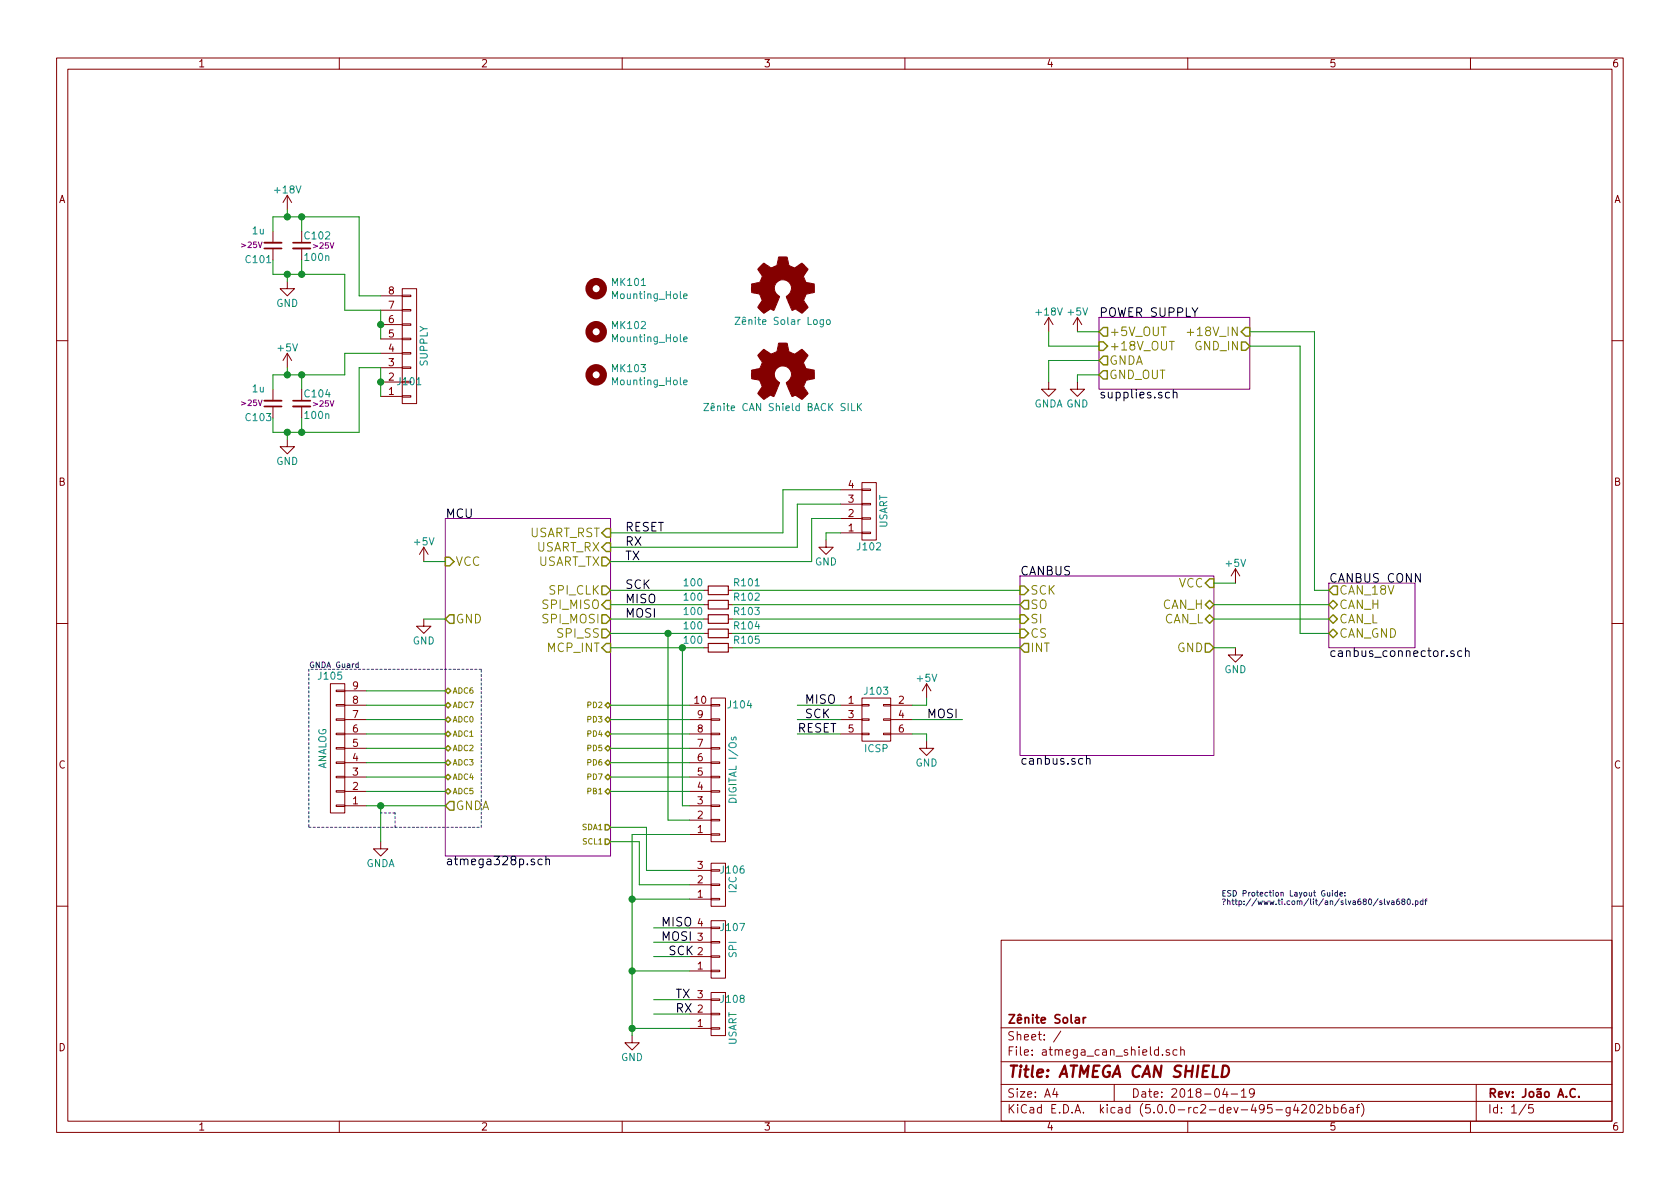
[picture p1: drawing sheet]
EESchema Schematic File Version 4
LIBS:atmega_can_shield-cache
EELAYER 26 0
EELAYER END
$Descr A4 11693 8268
encoding utf-8
Sheet 1 5
Title "ATMEGA CAN SHIELD"
Date "2018-04-19"
Rev "João A.C."
Comp "Zênite Solar"
Comment1 ""
Comment2 ""
Comment3 ""
Comment4 ""
$EndDescr
$Sheet
S 7100 4000 1350 1250
U 5AABFC1B
F0 "CANBUS" 60
F1 "canbus.sch" 60
F2 "SI" I L 7100 4300 60 
F3 "SO" O L 7100 4200 60 
F4 "CS" I L 7100 4400 60 
F5 "SCK" I L 7100 4100 60 
F6 "INT" O L 7100 4500 60 
F7 "GND" O R 8450 4500 60 
F8 "VCC" I R 8450 4050 60 
F9 "CAN_H" B R 8450 4200 60 
F10 "CAN_L" B R 8450 4300 60 
$EndSheet
$Sheet
S 7650 2200 1050 500 
U 5AACFFEF
F0 "POWER SUPPLY" 60
F1 "supplies.sch" 60
F2 "+5V_OUT" O L 7650 2300 60 
F3 "+18V_IN" I R 8700 2300 60 
F4 "+18V_OUT" I L 7650 2400 60 
F5 "GNDA" O L 7650 2500 60 
F6 "GND_IN" O R 8700 2400 59 
F7 "GND_OUT" O L 7650 2600 59 
$EndSheet
$Sheet
S 9250 4050 600  450 
U 5AAD16DD
F0 "CANBUS CONN" 60
F1 "canbus_connector.sch" 60
F2 "CAN_H" B L 9250 4200 60 
F3 "CAN_L" B L 9250 4300 60 
F4 "CAN_18V" O L 9250 4100 60 
F5 "CAN_GND" B L 9250 4400 60 
$EndSheet
$Comp
L ZS17-cache:+5V #PWR01
U 1 1
P 7500 2300
F 0 "#PWR01" H 7500 2150 50  0001 C CNN
F 1 "+5V" H 7500 2440 50  0000 C CNN
F 2 "" H 7500 2300 50  0001 C CNN
F 3 "" H 7500 2300 50  0001 C CNN
	1    7500 2300
	1    0    0    -1  
$EndComp
$Comp
L ZS17-cache:+5V #PWR02
U 1 1
P 8600 4050
F 0 "#PWR02" H 8600 3900 50  0001 C CNN
F 1 "+5V" H 8600 4190 50  0000 C CNN
F 2 "" H 8600 4050 50  0001 C CNN
F 3 "" H 8600 4050 50  0001 C CNN
	1    8600 4050
	1    0    0    -1  
$EndComp
$Comp
L ZS17-cache:GND #PWR04
U 1 1
P 8600 4500
F 0 "#PWR04" H 8600 4250 50  0001 C CNN
F 1 "GND" H 8600 4350 50  0000 C CNN
F 2 "" H 8600 4500 50  0001 C CNN
F 3 "" H 8600 4500 50  0001 C CNN
	1    8600 4500
	1    0    0    -1  
$EndComp
$Comp
L ZS17-cache:GND #PWR05
U 1 1
P 7500 2650
F 0 "#PWR05" H 7500 2400 50  0001 C CNN
F 1 "GND" H 7500 2500 50  0000 C CNN
F 2 "" H 7500 2650 50  0001 C CNN
F 3 "" H 7500 2650 50  0001 C CNN
	1    7500 2650
	1    0    0    -1  
$EndComp
$Comp
L atmega_can_shield-rescue:CONN_02X03 J103
U 1 1
P 6100 5000
F 0 "J103" H 6100 5200 50  0000 C CNN
F 1 "ICSP" H 6100 4800 50  0000 C CNN
F 2 "Connectors_Samtec:SDL-106-X-XX_2x03" H 6100 3800 50  0001 C CNN
F 3 "" H 6100 3800 50  0001 C CNN
	1    6100 5000
	1    0    0    -1  
$EndComp
$Comp
L ZS17-cache:GND #PWR06
U 1 1
P 6450 5150
F 0 "#PWR06" H 6450 4900 50  0001 C CNN
F 1 "GND" H 6450 5000 50  0000 C CNN
F 2 "" H 6450 5150 50  0001 C CNN
F 3 "" H 6450 5150 50  0001 C CNN
	1    6450 5150
	1    0    0    -1  
$EndComp
Text Label 4350 4300 0    60   ~ 0
MOSI
Text Label 4350 4200 0    60   ~ 0
MISO
Text Label 4350 4100 0    60   ~ 0
SCK
Text Label 4350 3700 0    60   ~ 0
RESET
Text Label 4350 3800 0    60   ~ 0
RX
Text Label 4350 3900 0    60   ~ 0
TX
Text Label 5600 4900 0    60   ~ 0
MISO
Text Label 6450 5000 0    60   ~ 0
MOSI
Text Label 5600 5000 0    60   ~ 0
SCK
Text Label 5550 5100 0    60   ~ 0
RESET
$Comp
L ZS17-cache:+5V #PWR07
U 1 1
P 6450 4850
F 0 "#PWR07" H 6450 4700 50  0001 C CNN
F 1 "+5V" H 6450 4990 50  0000 C CNN
F 2 "" H 6450 4850 50  0001 C CNN
F 3 "" H 6450 4850 50  0001 C CNN
	1    6450 4850
	1    0    0    -1  
$EndComp
$Comp
L atmega_can_shield-rescue:CONN_01X04 J102
U 1 1
P 6050 3550
F 0 "J102" H 6050 3800 50  0000 C CNN
F 1 "USART" V 6150 3550 50  0000 C CNN
F 2 "Connectors_Samtec:SL-104-X-XX_1x04" H 6050 3550 50  0001 C CNN
F 3 "" H 6050 3550 50  0001 C CNN
	1    6050 3550
	1    0    0    1   
$EndComp
$Comp
L ZS17-cache:GND #PWR08
U 1 1
P 5750 3750
F 0 "#PWR08" H 5750 3500 50  0001 C CNN
F 1 "GND" H 5750 3600 50  0000 C CNN
F 2 "" H 5750 3750 50  0001 C CNN
F 3 "" H 5750 3750 50  0001 C CNN
	1    5750 3750
	1    0    0    -1  
$EndComp
$Comp
L ZS17-cache:+18V #PWR09
U 1 1
P 7300 2300
F 0 "#PWR09" H 7300 2150 50  0001 C CNN
F 1 "+18V" H 7300 2440 50  0000 C CNN
F 2 "" H 7300 2300 50  0001 C CNN
F 3 "" H 7300 2300 50  0001 C CNN
	1    7300 2300
	1    0    0    -1  
$EndComp
$Comp
L ZS17-cache:+5V #PWR010
U 1 1
P 2950 3900
F 0 "#PWR010" H 2950 3750 50  0001 C CNN
F 1 "+5V" H 2950 4040 50  0000 C CNN
F 2 "" H 2950 3900 50  0001 C CNN
F 3 "" H 2950 3900 50  0001 C CNN
	1    2950 3900
	-1   0    0    -1  
$EndComp
$Comp
L ZS17-cache:GND #PWR011
U 1 1
P 2950 4300
F 0 "#PWR011" H 2950 4050 50  0001 C CNN
F 1 "GND" H 2950 4150 50  0000 C CNN
F 2 "" H 2950 4300 50  0001 C CNN
F 3 "" H 2950 4300 50  0001 C CNN
	1    2950 4300
	-1   0    0    -1  
$EndComp
$Comp
L atmega_can_shield-rescue:CONN_01X09 J105
U 1 1
P 2350 5200
F 0 "J105" H 2400 4700 50  0000 C CNN
F 1 "ANALOG" V 2450 5200 50  0000 C CNN
F 2 "Connectors_Samtec:SL-109-X-XX_1x09" H 2350 5200 50  0001 C CNN
F 3 "" H 2350 5200 50  0001 C CNN
	1    2350 5200
	-1   0    0    1   
$EndComp
$Sheet
S 3100 3600 1150 2350
U 5AACA401
F0 "MCU" 60
F1 "atmega328p.sch" 60
F2 "USART_RST" I R 4250 3700 60 
F3 "USART_RX" I R 4250 3800 60 
F4 "USART_TX" O R 4250 3900 60 
F5 "SPI_CLK" O R 4250 4100 60 
F6 "SPI_MISO" I R 4250 4200 60 
F7 "SPI_MOSI" O R 4250 4300 60 
F8 "SPI_SS" O R 4250 4400 60 
F9 "MCP_INT" I R 4250 4500 60 
F10 "VCC" I L 3100 3900 60 
F11 "GND" O L 3100 4300 60 
F12 "PD2" B R 4250 4900 39 
F13 "PD3" B R 4250 5000 39 
F14 "PD4" B R 4250 5100 39 
F15 "PD5" B R 4250 5200 39 
F16 "PD7" B R 4250 5400 39 
F17 "ADC0" B L 3100 5000 39 
F18 "ADC1" B L 3100 5100 39 
F19 "ADC2" B L 3100 5200 39 
F20 "ADC3" B L 3100 5300 39 
F21 "ADC4" B L 3100 5400 39 
F22 "ADC5" B L 3100 5500 39 
F23 "PB1" B R 4250 5500 39 
F24 "ADC6" B L 3100 4800 39 
F25 "ADC7" B L 3100 4900 39 
F26 "SDA1" O R 4250 5750 39 
F27 "SCL1" O R 4250 5850 39 
F28 "PD6" B R 4250 5300 39 
F29 "GNDA" O L 3100 5600 60 
$EndSheet
Text Notes 8500 6300 0    39   ~ 0
ESD Protection Layout Guide:\n	http://www.ti.com/lit/an/slva680/slva680.pdf\n
$Comp
L ZS17-cache:R_Small R101
U 1 1
P 5000 4100
F 0 "R101" V 5050 4200 50  0000 L CNN
F 1 "100" V 5050 3850 50  0000 L CNN
F 2 "Resistors_SMD:R_0805_HandSoldering" H 5000 4100 50  0001 C CNN
F 3 "" H 5000 4100 50  0001 C CNN
	1    5000 4100
	0    1    -1   0   
$EndComp
$Comp
L ZS17-cache:R_Small R102
U 1 1
P 5000 4200
F 0 "R102" V 5050 4300 50  0000 L CNN
F 1 "100" V 5050 3950 50  0000 L CNN
F 2 "Resistors_SMD:R_0805_HandSoldering" H 5000 4200 50  0001 C CNN
F 3 "" H 5000 4200 50  0001 C CNN
	1    5000 4200
	0    1    -1   0   
$EndComp
$Comp
L ZS17-cache:R_Small R103
U 1 1
P 5000 4300
F 0 "R103" V 5050 4400 50  0000 L CNN
F 1 "100" V 5050 4050 50  0000 L CNN
F 2 "Resistors_SMD:R_0805_HandSoldering" H 5000 4300 50  0001 C CNN
F 3 "" H 5000 4300 50  0001 C CNN
	1    5000 4300
	0    1    -1   0   
$EndComp
$Comp
L atmega_can_shield-rescue:CONN_01X10 J104
U 1 1
P 5000 5350
F 0 "J104" H 5150 4900 50  0000 C CNN
F 1 "DIGITAL I/Os" V 5100 5350 50  0000 C CNN
F 2 "Connectors_Samtec:SL-110-X-XX_1x10" H 5000 5350 50  0001 C CNN
F 3 "" H 5000 5350 50  0001 C CNN
	1    5000 5350
	1    0    0    1   
$EndComp
$Comp
L ZS17-cache:C_Small C104
U 1 1
P 2100 2800
F 0 "C104" H 2110 2870 50  0000 L CNN
F 1 "100n" H 2110 2720 50  0000 L CNN
F 2 "Capacitors_SMD:C_0805_HandSoldering" H 2100 2800 50  0001 C CNN
F 3 "https://www.mouser.com/datasheet/2/212/KEM_C1002_X7R_SMD-1102033.pdf" H 2100 2800 50  0001 C CNN
F 4 "https://www.mouser.com/ProductDetail/KEMET/C0805C104K5RACTU?qs=sGAEpiMZZMs0AnBnWHyRQFCCI5cSbRT%2fPJnH450Mpoc%3d" H 2100 2800 50  0001 C CNN "Mouser"
F 5 ">25V" H 2250 2800 39  0000 C CNN "Voltage"
	1    2100 2800
	1    0    0    -1  
$EndComp
$Comp
L ZS17-cache:+5V #PWR012
U 1 1
P 2000 2550
F 0 "#PWR012" H 2000 2400 50  0001 C CNN
F 1 "+5V" H 2000 2690 50  0000 C CNN
F 2 "" H 2000 2550 50  0001 C CNN
F 3 "" H 2000 2550 50  0001 C CNN
	1    2000 2550
	1    0    0    -1  
$EndComp
$Comp
L ZS17-cache:GND #PWR013
U 1 1
P 2000 3050
F 0 "#PWR013" H 2000 2800 50  0001 C CNN
F 1 "GND" H 2000 2900 50  0000 C CNN
F 2 "" H 2000 3050 50  0001 C CNN
F 3 "" H 2000 3050 50  0001 C CNN
	1    2000 3050
	1    0    0    -1  
$EndComp
$Comp
L ZS17-cache:C_Small C102
U 1 1
P 2100 1700
F 0 "C102" H 2110 1770 50  0000 L CNN
F 1 "100n" H 2110 1620 50  0000 L CNN
F 2 "Capacitors_SMD:C_0805_HandSoldering" H 2100 1700 50  0001 C CNN
F 3 "https://www.mouser.com/datasheet/2/212/KEM_C1002_X7R_SMD-1102033.pdf" H 2100 1700 50  0001 C CNN
F 4 "https://www.mouser.com/ProductDetail/KEMET/C0805C104K5RACTU?qs=sGAEpiMZZMs0AnBnWHyRQFCCI5cSbRT%2fPJnH450Mpoc%3d" H 2100 1700 50  0001 C CNN "Mouser"
F 5 ">25V" H 2250 1700 39  0000 C CNN "Voltage"
	1    2100 1700
	1    0    0    -1  
$EndComp
$Comp
L ZS17-cache:GND #PWR014
U 1 1
P 2000 1950
F 0 "#PWR014" H 2000 1700 50  0001 C CNN
F 1 "GND" H 2000 1800 50  0000 C CNN
F 2 "" H 2000 1950 50  0001 C CNN
F 3 "" H 2000 1950 50  0001 C CNN
	1    2000 1950
	1    0    0    -1  
$EndComp
$Comp
L ZS17-cache:+18V #PWR015
U 1 1
P 2000 1450
F 0 "#PWR015" H 2000 1300 50  0001 C CNN
F 1 "+18V" H 2000 1590 50  0000 C CNN
F 2 "" H 2000 1450 50  0001 C CNN
F 3 "" H 2000 1450 50  0001 C CNN
	1    2000 1450
	1    0    0    -1  
$EndComp
$Comp
L atmega_can_shield-rescue:CONN_01X03 J108
U 1 1
P 5000 7050
F 0 "J108" H 5100 6950 50  0000 C CNN
F 1 "USART" V 5100 7150 50  0000 C CNN
F 2 "Connectors_Samtec:SL-103-X-XX_1x03" H 5000 7050 50  0001 C CNN
F 3 "" H 5000 7050 50  0001 C CNN
	1    5000 7050
	1    0    0    1   
$EndComp
$Comp
L atmega_can_shield-rescue:CONN_01X04 J107
U 1 1
P 5000 6600
F 0 "J107" H 5100 6450 50  0000 C CNN
F 1 "SPI" V 5100 6600 50  0000 C CNN
F 2 "Connectors_Samtec:SL-104-X-XX_1x04" H 5000 6600 50  0001 C CNN
F 3 "" H 5000 6600 50  0001 C CNN
	1    5000 6600
	1    0    0    1   
$EndComp
Text Label 4600 6450 0    60   ~ 0
MISO
Text Label 4650 6650 0    60   ~ 0
SCK
Text Label 4600 6550 0    60   ~ 0
MOSI
Text Label 4700 7050 0    60   ~ 0
RX
Text Label 4700 6950 0    60   ~ 0
TX
$Comp
L atmega_can_shield-rescue:CONN_01X03 J106
U 1 1
P 5000 6150
F 0 "J106" H 5100 6050 50  0000 C CNN
F 1 "I2C" V 5100 6150 50  0000 C CNN
F 2 "Connectors_Samtec:SL-103-X-XX_1x03" H 5000 6150 50  0001 C CNN
F 3 "" H 5000 6150 50  0001 C CNN
	1    5000 6150
	1    0    0    1   
$EndComp
$Comp
L ZS17-cache:R_Small R104
U 1 1
P 5000 4400
F 0 "R104" V 5050 4500 50  0000 L CNN
F 1 "100" V 5050 4150 50  0000 L CNN
F 2 "Resistors_SMD:R_0805_HandSoldering" H 5000 4400 50  0001 C CNN
F 3 "" H 5000 4400 50  0001 C CNN
	1    5000 4400
	0    1    -1   0   
$EndComp
$Comp
L ZS17-cache:R_Small R105
U 1 1
P 5000 4500
F 0 "R105" V 5050 4600 50  0000 L CNN
F 1 "100" V 5050 4250 50  0000 L CNN
F 2 "Resistors_SMD:R_0805_HandSoldering" H 5000 4500 50  0001 C CNN
F 3 "" H 5000 4500 50  0001 C CNN
	1    5000 4500
	0    1    -1   0   
$EndComp
$Comp
L atmega_can_shield-rescue:CONN_01X08 J101
U 1 1
P 2850 2400
F 0 "J101" H 2850 2650 50  0000 C CNN
F 1 "SUPPLY" V 2950 2400 50  0000 C CNN
F 2 "Connectors_Samtec:SL-108-X-XX_1x08" H 2850 2400 50  0001 C CNN
F 3 "" H 2850 2400 50  0001 C CNN
	1    2850 2400
	1    0    0    1   
$EndComp
$Comp
L power1:GNDA #PWR016
U 1 1
P 2650 5850
F 0 "#PWR016" H 2650 5600 50  0001 C CNN
F 1 "GNDA" H 2650 5700 50  0000 C CNN
F 2 "" H 2650 5850 50  0001 C CNN
F 3 "" H 2650 5850 50  0001 C CNN
	1    2650 5850
	1    0    0    -1  
$EndComp
Text Notes 2150 4650 0    39   ~ 0
GNDA Guard
$Comp
L ZS17-cache:GND #PWR017
U 1 1
P 4400 7200
F 0 "#PWR017" H 4400 6950 50  0001 C CNN
F 1 "GND" H 4400 7050 50  0000 C CNN
F 2 "" H 4400 7200 50  0001 C CNN
F 3 "" H 4400 7200 50  0001 C CNN
	1    4400 7200
	1    0    0    -1  
$EndComp
$Comp
L power1:GNDA #PWR018
U 1 1
P 7300 2650
F 0 "#PWR018" H 7300 2400 50  0001 C CNN
F 1 "GNDA" H 7300 2500 50  0000 C CNN
F 2 "" H 7300 2650 50  0001 C CNN
F 3 "" H 7300 2650 50  0001 C CNN
	1    7300 2650
	1    0    0    -1  
$EndComp
$Comp
L ZS17-cache:C_Small C101
U 1 1
P 1900 1700
F 0 "C101" H 1700 1800 50  0000 L CNN
F 1 "1u" H 1750 1600 50  0000 L CNN
F 2 "Capacitors_SMD:C_0805_HandSoldering" H 1900 1700 50  0001 C CNN
F 3 "https://www.mouser.com/datasheet/2/447/UPY-GPHC_X5R_4V-to-50V_25-1131599.pdf" H 1900 1700 50  0001 C CNN
F 4 ">25V" H 1750 1700 39  0000 C CNN "Voltage"
F 5 "https://www.mouser.com/ProductDetail/Yageo/CC0805MKX5R8BB105?qs=sGAEpiMZZMukHu%252bjC5l7YWFdFy%252bfu6GWH5ic2%252bj0XGk%3d" H 1900 1700 50  0001 C CNN "Mouser"
	1    1900 1700
	1    0    0    1   
$EndComp
$Comp
L ZS17-cache:C_Small C103
U 1 1
P 1900 2800
F 0 "C103" H 1700 2900 50  0000 L CNN
F 1 "1u" H 1750 2700 50  0000 L CNN
F 2 "Capacitors_SMD:C_0805_HandSoldering" H 1900 2800 50  0001 C CNN
F 3 "https://www.mouser.com/datasheet/2/447/UPY-GPHC_X5R_4V-to-50V_25-1131599.pdf" H 1900 2800 50  0001 C CNN
F 4 ">25V" H 1750 2800 39  0000 C CNN "Voltage"
F 5 "https://www.mouser.com/ProductDetail/Yageo/CC0805MKX5R8BB105?qs=sGAEpiMZZMukHu%252bjC5l7YWFdFy%252bfu6GWH5ic2%252bj0XGk%3d" H 1900 2800 50  0001 C CNN "Mouser"
	1    1900 2800
	1    0    0    1   
$EndComp
Wire Wire Line
	7500 2300 7650 2300
Wire Wire Line
	8450 4300 9250 4300
Wire Wire Line
	9250 4200 8450 4200
Wire Wire Line
	8600 4050 8450 4050
Wire Wire Line
	8600 4500 8450 4500
Wire Wire Line
	9150 4100 9250 4100
Wire Wire Line
	9150 2300 8700 2300
Wire Wire Line
	6450 5150 6450 5100
Wire Wire Line
	6450 5100 6350 5100
Wire Wire Line
	4250 3700 5450 3700
Wire Wire Line
	4250 3800 5550 3800
Wire Wire Line
	4250 3900 5650 3900
Wire Wire Line
	5550 5100 5850 5100
Wire Wire Line
	5550 5000 5850 5000
Wire Wire Line
	5550 4900 5850 4900
Wire Wire Line
	6350 5000 6700 5000
Wire Wire Line
	6450 4850 6450 4900
Wire Wire Line
	6450 4900 6350 4900
Wire Wire Line
	5450 3700 5450 3400
Wire Wire Line
	5450 3400 5850 3400
Wire Wire Line
	5750 3750 5750 3700
Wire Wire Line
	5750 3700 5850 3700
Wire Wire Line
	5550 3800 5550 3500
Wire Wire Line
	5650 3900 5650 3600
Wire Wire Line
	7300 2300 7300 2400
Wire Wire Line
	7300 2400 7650 2400
Wire Wire Line
	9150 2300 9150 4100
Wire Wire Line
	2550 5200 3100 5200
Wire Wire Line
	2550 5300 3100 5300
Wire Wire Line
	4250 4900 4800 4900
Wire Wire Line
	4800 5000 4250 5000
Wire Wire Line
	4250 5100 4800 5100
Wire Wire Line
	4800 5200 4250 5200
Wire Wire Line
	4250 5300 4800 5300
Wire Wire Line
	3100 5400 2550 5400
Wire Wire Line
	2550 5500 3100 5500
Wire Wire Line
	4250 5400 4800 5400
Wire Wire Line
	4250 4100 4900 4100
Wire Wire Line
	4250 4200 4900 4200
Wire Wire Line
	4250 4300 4900 4300
Wire Wire Line
	5100 4100 7100 4100
Wire Wire Line
	7100 4200 5100 4200
Wire Wire Line
	5100 4300 7100 4300
Wire Wire Line
	4250 5500 4800 5500
Wire Wire Line
	1900 2600 2000 2600
Wire Wire Line
	2000 2600 2100 2600
Wire Wire Line
	2000 2550 2000 2600
Connection ~ 2000 2600
Wire Wire Line
	2000 3000 2000 3050
Connection ~ 2000 3000
Wire Wire Line
	1900 2900 1900 3000
Wire Wire Line
	1900 3000 2000 3000
Wire Wire Line
	2000 3000 2100 3000
Wire Wire Line
	2100 3000 2100 2900
Connection ~ 2100 3000
Wire Wire Line
	2100 2600 2100 2700
Connection ~ 2100 2600
Wire Wire Line
	1900 2700 1900 2600
Wire Wire Line
	1900 1500 2000 1500
Wire Wire Line
	2000 1500 2100 1500
Wire Wire Line
	2000 1450 2000 1500
Connection ~ 2000 1500
Wire Wire Line
	2000 1900 2000 1950
Connection ~ 2000 1900
Wire Wire Line
	1900 1800 1900 1900
Wire Wire Line
	1900 1900 2000 1900
Wire Wire Line
	2000 1900 2100 1900
Wire Wire Line
	2100 1900 2100 1800
Connection ~ 2100 1900
Wire Wire Line
	2100 1500 2100 1600
Connection ~ 2100 1500
Wire Wire Line
	1900 1600 1900 1500
Wire Wire Line
	2950 3900 3100 3900
Wire Wire Line
	2950 4300 3100 4300
Wire Wire Line
	4800 6450 4550 6450
Wire Wire Line
	4800 6550 4550 6550
Wire Wire Line
	4550 6650 4800 6650
Wire Wire Line
	5550 3500 5850 3500
Wire Wire Line
	5650 3600 5850 3600
Wire Wire Line
	4800 6950 4550 6950
Wire Wire Line
	4800 7050 4550 7050
Wire Wire Line
	5100 4500 7100 4500
Wire Wire Line
	5100 4400 7100 4400
Wire Wire Line
	2500 1500 2500 2050
Wire Wire Line
	2500 2050 2650 2050
Wire Wire Line
	2400 1900 2400 2150
Wire Wire Line
	2400 2150 2650 2150
Wire Wire Line
	2400 2600 2400 2450
Wire Wire Line
	2400 2450 2650 2450
Wire Wire Line
	2500 3000 2500 2550
Wire Wire Line
	2500 2550 2650 2550
Wire Wire Line
	2550 5600 2650 5600
Wire Wire Line
	2650 5600 2650 5850
Connection ~ 2650 5600
Wire Notes Line
	2150 4650 2150 5750
Wire Notes Line
	2150 5750 3350 5750
Wire Notes Line
	3350 5750 3350 4650
Wire Notes Line
	3350 4650 2150 4650
Wire Notes Line
	2750 5750 2750 5650
Wire Notes Line
	2750 5650 2650 5650
Wire Wire Line
	4400 7150 4800 7150
Wire Wire Line
	4400 6750 4800 6750
Connection ~ 4400 7150
Connection ~ 4400 6750
Wire Wire Line
	7300 2650 7300 2500
Wire Wire Line
	7300 2500 7650 2500
Wire Wire Line
	2650 2150 2650 2250
Connection ~ 2650 2250
Wire Wire Line
	2650 2550 2650 2650
Connection ~ 2650 2650
Wire Wire Line
	2550 5100 3100 5100
Wire Wire Line
	3100 5000 2550 5000
Wire Wire Line
	2550 4900 3100 4900
Wire Wire Line
	3100 4800 2550 4800
Wire Wire Line
	2100 3000 2500 3000
Wire Wire Line
	2100 2600 2400 2600
Wire Wire Line
	2100 1900 2400 1900
Wire Wire Line
	2100 1500 2500 1500
Wire Wire Line
	2650 5600 3100 5600
Wire Wire Line
	4400 7150 4400 7200
Wire Wire Line
	4400 6750 4400 7150
Wire Wire Line
	2650 2250 2650 2350
Wire Wire Line
	2650 2650 2650 2750
Wire Wire Line
	4250 5750 4500 5750
Wire Wire Line
	4500 6050 4800 6050
Wire Wire Line
	4250 5850 4450 5850
Wire Wire Line
	4450 6150 4800 6150
Wire Wire Line
	4800 6250 4400 6250
Wire Wire Line
	4400 6250 4400 6750
Wire Wire Line
	4500 5750 4500 6050
Wire Wire Line
	4450 5850 4450 6150
Wire Wire Line
	4250 4400 4650 4400
Wire Wire Line
	4250 4500 4750 4500
Wire Wire Line
	4800 5600 4750 5600
Wire Wire Line
	4750 5600 4750 4500
Connection ~ 4750 4500
Wire Wire Line
	4750 4500 4900 4500
Wire Wire Line
	4650 4400 4650 5700
Wire Wire Line
	4650 5700 4800 5700
Connection ~ 4650 4400
Wire Wire Line
	4650 4400 4900 4400
Wire Wire Line
	4800 5800 4400 5800
Wire Wire Line
	4400 5800 4400 6250
Connection ~ 4400 6250
Wire Wire Line
	9050 4400 9050 2400
Wire Wire Line
	9050 4400 9250 4400
Wire Wire Line
	8700 2400 9050 2400
Wire Wire Line
	7500 2650 7500 2600
Wire Wire Line
	7500 2600 7650 2600
$Comp
L Mechanical:Mounting_Hole MK102
U 1 1
P 4150 2300
F 0 "MK102" H 4250 2346 50  0000 L CNN
F 1 "Mounting_Hole" H 4250 2255 50  0000 L CNN
F 2 "Mounting_Holes:MountingHole_2.2mm_M2_Pad_Via" H 4150 2300 50  0001 C CNN
F 3 "" H 4150 2300 50  0001 C CNN
	1    4150 2300
	1    0    0    -1  
$EndComp
$Comp
L Mechanical:Mounting_Hole MK101
U 1 1
P 4150 2000
F 0 "MK101" H 4250 2046 50  0000 L CNN
F 1 "Mounting_Hole" H 4250 1955 50  0000 L CNN
F 2 "Mounting_Holes:MountingHole_2.2mm_M2_Pad_Via" H 4150 2000 50  0001 C CNN
F 3 "" H 4150 2000 50  0001 C CNN
	1    4150 2000
	1    0    0    -1  
$EndComp
$Comp
L Mechanical:Mounting_Hole MK103
U 1 1
P 4150 2600
F 0 "MK103" H 4250 2646 50  0000 L CNN
F 1 "Mounting_Hole" H 4250 2555 50  0000 L CNN
F 2 "Mounting_Holes:MountingHole_2.2mm_M2_Pad_Via" H 4150 2600 50  0001 C CNN
F 3 "" H 4150 2600 50  0001 C CNN
	1    4150 2600
	1    0    0    -1  
$EndComp
$Comp
L Graphic:Logo_Open_Hardware_Small #LOGO101
U 1 1
P 5450 2000
F 0 "#LOGO101" H 5450 2275 50  0001 C CNN
F 1 "Zênite Solar Logo" H 5450 1775 50  0000 C CNN
F 2 "zenitesolar:LOGO" H 5450 1800 50  0001 C CNN
F 3 "~" H 5450 2000 50  0001 C CNN
	1    5450 2000
	1    0    0    -1  
$EndComp
$Comp
L Graphic:Logo_Open_Hardware_Small #LOGO102
U 1 1
P 5450 2600
F 0 "#LOGO102" H 5450 2875 50  0001 C CNN
F 1 "Zênite CAN Shield BACK SILK" H 5450 2375 50  0000 C CNN
F 2 "zenitesolar:zenitecanshield18" H 5450 2600 50  0001 C CNN
F 3 "~" H 5450 2600 50  0001 C CNN
	1    5450 2600
	1    0    0    -1  
$EndComp
$EndSCHEMATC
